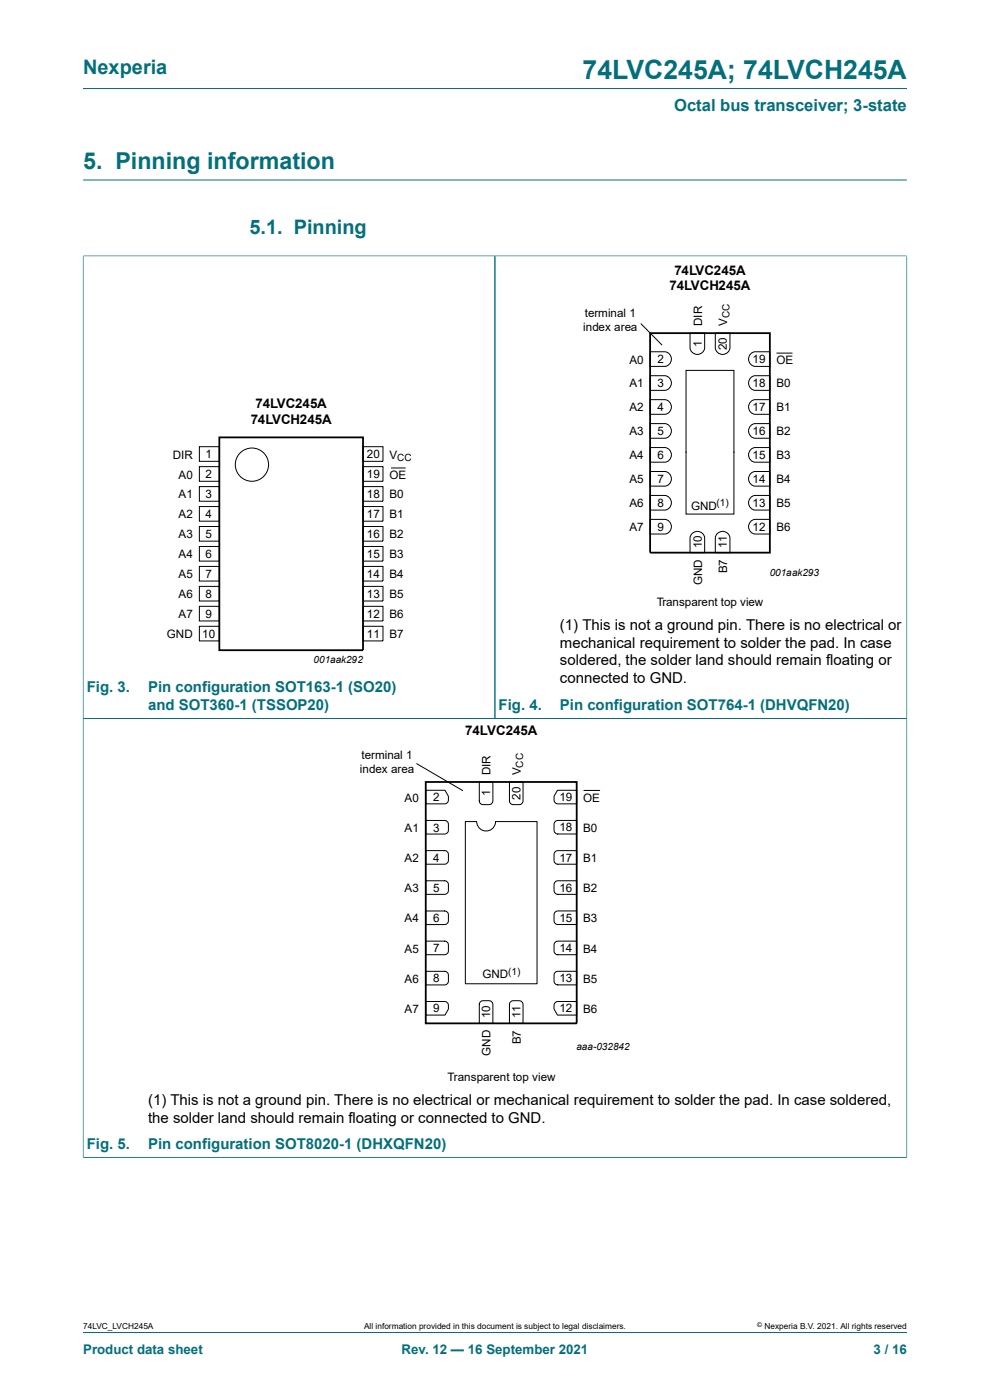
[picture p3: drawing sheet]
<svg xmlns="http://www.w3.org/2000/svg" width="210mm" height="297mm" viewBox="0 0 210 297" stroke-linecap="round" stroke-linejoin="round" font-family="sans-serif">
<path d="M17.6 18.8h174.8M17.6 38.2h174.8M17.6 54.3h174.8M17.6 54.2v191.4M105 54.3v98.1M192.4 54.2v191.4M17.6 152.4h174.8M17.6 245.6h174.8M17.6 282.6h174.8" fill="none" stroke="#036f7b" stroke-width=".21"/>
<g fill="none" stroke="#000" stroke-width=".21">
<path d="M135.9 68.6l4.5 4.6M137.9 79.7h3.1a1.56 1.56 0 0 1 1.4 1.6 1.56 1.56 0 0 1-1.4 1.5h-3.1zM137.9 74.6h3.1a1.56 1.56 0 0 1 1.4 1.6 1.56 1.56 0 0 1-1.4 1.5h-3.1zM146.4 70.7h3.1v3.1a1.56 1.56 0 0 1-1.6 1.4 1.56 1.56 0 0 1-1.5-1.4zM151.7 70.7h3.1v3.1a1.56 1.56 0 0 1-1.5 1.4 1.56 1.56 0 0 1-1.6-1.4zM159.4 74.9l.8-.3h3.1v3.1h-3.1a1.57 1.57 0 0 1-1.3-1.1 1.57 1.57 0 0 1 .5-1.7zM164.7 74.9h3.4M42.3 94.8h4.2v3.1h-4.2zM42.3 99h4.2v3.1h-4.2zM77 94.8h4.2v3.1h-4.2zM77 99h4.2v3.1h-4.2zM82.9 99.3h3.1"/>
<path d="M137.9 94.9h3.1a1.56 1.56 0 0 1 1.4 1.6 1.56 1.56 0 0 1-1.4 1.5h-3.1zM137.9 89.9h3.1a1.56 1.56 0 0 1 1.4 1.5 1.56 1.56 0 0 1-1.4 1.6h-3.1zM137.9 84.8h3.1a1.56 1.56 0 0 1 1.4 1.5 1.56 1.56 0 0 1-1.4 1.6h-3.1zM145.5 95.8v13.3h10.2v-13.3M145.5 96.1v-17.5h10.2v17.5M159.4 95.3l.8-.4h3.1v3.1h-3.1a1.57 1.57 0 0 1-1.3-1.1 1.57 1.57 0 0 1 .5-1.6zM159.4 90.2l.8-.3h3.1v3.1h-3.1a1.57 1.57 0 0 1-1.3-1.1 1.57 1.57 0 0 1 .5-1.7zM159.4 85.1l.8-.3h3.1v3.1h-3.1a1.57 1.57 0 0 1-1.3-1.1 1.57 1.57 0 0 1 .5-1.7zM159.4 80l.8-.3h3.1v3.1h-3.1a1.57 1.57 0 0 1-1.3-1.1 1.57 1.57 0 0 1 .5-1.7zM42.3 103.2h4.2v3.1h-4.2zM42.3 107.5h4.2v3.1h-4.2zM42.3 111.7h4.2v3.1h-4.2z"/>
<path d="M42.3 115.9h4.2v3.1h-4.2zM77 111.7h4.2v3.1h-4.2zM77 115.9h4.2v3.1h-4.2zM77 103.2h4.2v3.1h-4.2zM77 107.5h4.2v3.1h-4.2zM137.9 110.2h3.1a1.56 1.56 0 0 1 1.4 1.5 1.56 1.56 0 0 1-1.4 1.6h-3.1zM137.9 105.1h3.1a1.56 1.56 0 0 1 1.4 1.6 1.56 1.56 0 0 1-1.4 1.5h-3.1zM137.9 100h3.1a1.56 1.56 0 0 1 1.4 1.6 1.56 1.56 0 0 1-1.4 1.5h-3.1zM146.7 113.3a1.57 1.57 0 0 1 1.7-.5 1.57 1.57 0 0 1 1.1 1.3v3.1h-3.1v-3.1zM152.1 113.3a1.57 1.57 0 0 1 1.6-.5 1.57 1.57 0 0 1 1.1 1.3v3.1h-3.1v-3.1zM159.4 110.5l.8-.3h3.1v3.1h-3.1a1.57 1.57 0 0 1-1.3-1.1 1.57 1.57 0 0 1 .5-1.7zM159.4 105.4l.8-.3h3.1v3.1h-3.1a1.57 1.57 0 0 1-1.3-1.1 1.57 1.57 0 0 1 .5-1.7z"/>
<path d="M159.4 100.3l.8-.3h3.1v3.1h-3.1a1.57 1.57 0 0 1-1.3-1.1 1.57 1.57 0 0 1 .5-1.7zM42.3 120.2h4.2v3.1h-4.2zM42.3 124.4h4.2v3.1h-4.2zM42.3 128.6h4.2v3.1h-4.2zM42.3 132.9h4.2v3.1h-4.2zM77 128.6h4.2v3.1h-4.2zM77 132.9h4.2v3.1h-4.2zM77 120.2h4.2v3.1h-4.2zM77 124.4h4.2v3.1h-4.2zM88.3 162l9.9 5.7M90.3 174.1h4a.8 .8 0 0 1 .8 .8v1.2a.81 .81 0 0 1-.8 .8h-4zM90.3 167.6h4.1l.7 1.3a1.39 1.39 0 0 1-.3 1.5l-.5 .1h-4z"/>
<path d="M98.7 174.3h2.4a2 2 0 0 0 2 2 2 2 0 0 0 2-2h8.8v34.4h-15.2zM101.7 165.9h2.9v4a.82 .82 0 0 1-.8 .8h-1.3a.79 .79 0 0 1-.8-.8zM108.1 165.9h2.8v4a.82 .82 0 0 1-.8 .8h-1.2a.79 .79 0 0 1-.8-.8zM117.7 174.4l.6-.4h4v2.9h-4a.79 .79 0 0 1-.8-.8zM118.2 167.6h4.1v2.9h-4a.8 .8 0 0 1-.8-.8v-.8zM123.9 167.7h3.3M90.3 199.7h4a.8 .8 0 0 1 .8 .8v1.2a.81 .81 0 0 1-.8 .8h-4zM90.3 180.5h4a.8 .8 0 0 1 .8 .8v1.2a.81 .81 0 0 1-.8 .8h-4zM90.3 193.3h4a.79 .79 0 0 1 .8 .8v1.2a.82 .82 0 0 1-.8 .8h-4zM90.3 186.8h4a.8 .8 0 0 1 .8 .8v1.3a.81 .81 0 0 1-.8 .8h-4zM117.7 180.8l.6-.3h4v2.8h-4a.8 .8 0 0 1-.8-.8zM117.7 187.2l.6-.4h4v2.9h-4a.79 .79 0 0 1-.8-.8z"/>
<path d="M117.7 193.6l.6-.4h4v2.9h-4a.8 .8 0 0 1-.8-.8zM90.3 206.1h4a.8 .8 0 0 1 .8 .8v1.2a.81 .81 0 0 1-.8 .8h-4zM90.3 212.5h4a.81 .81 0 0 1 .8 .8v.8l-.7 1.2h-4.1zM102 212.4l1.8-.1a.82 .82 0 0 1 .8 .8v4h-2.9v-4.2zM108.4 212.4l1.7-.1a.81 .81 0 0 1 .8 .8v4h-2.8v-4zM117.7 212.8l.6-.3h4v2.8h-4.1l-.7-1.2zM117.7 200l.6-.3h4v2.8h-4a.79 .79 0 0 1-.8-.8zM117.7 206.4l.6-.3h4v2.8h-4a.79 .79 0 0 1-.8-.8z"/>
<circle cx="53.4" cy="98.6" r="3.5"/>
</g>
<path d="M137.9 70.7h25.4v46.5h-25.4zM46.5 92.8h30.5v45.1h-30.5zM90.3 165.9h32v51.2h-32z" fill="none" stroke="#000" stroke-width=".38"/>
<text font-size="5.6" fill="#036f7b" x="123.6" y="16.8">74LVC245A; 74LVCH245A</text>
<text font-size="4.9" fill="#036f7b" x="17.6" y="35.9">5. Pinning information</text>
<g font-size="4.2" fill="#036f7b">
<text x="17.6" y="15.6">Nexperia</text>
<text x="52.9" y="49.7">5.1. Pinning</text>
</g>
<text font-size="3.5" fill="#036f7b" x="143" y="23.7">Octal bus transceiver; 3-state</text>
<g font-size="3.2">
<text x="118.8" y="133.6">(1) This is not a ground pin. There is no electrical or</text>
<text x="118.8" y="137.4">mechanical requirement to solder the pad. In case</text>
<text x="118.8" y="141.2">soldered, the solder land should remain floating or</text>
<text x="118.8" y="145">connected to GND.</text>
<text x="31.4" y="234.3">(1) This is not a ground pin. There is no electrical or mechanical requirement to solder the pad. In case soldered,</text>
<text x="31.4" y="238.1">the solder land should remain floating or connected to GND.</text>
</g>
<g font-size="3.2" fill="#036f7b">
<text x="18.4" y="146.8">Fig. 3.</text>
<text x="31.4" y="146.8">Pin configuration SOT163-1 (SO20)</text>
<text x="31.4" y="150.6">and SOT360-1 (TSSOP20)</text>
<text x="105.8" y="150.6">Fig. 4.</text>
<text x="118.8" y="150.6">Pin configuration SOT764-1 (DHVQFN20)</text>
<text x="18.4" y="243.7">Fig. 5.</text>
<text x="31.4" y="243.7">Pin configuration SOT8020-1 (DHXQFN20)</text>
</g>
<g font-size="2.8">
<text x="143" y="58.3">74LVC245A</text>
<text x="142" y="61.6">74LVCH245A</text>
<text x="53.2" y="89.9">74LVCH245A</text>
<text x="54.2" y="86.5">74LVC245A</text>
<text x="98.6" y="156">74LVC245A</text>
</g>
<g font-size="2.8" fill="#036f7b">
<text x="17.6" y="287.2">Product data sheet</text>
<text x="85.2" y="287.2">Rev. 12 — 16 September 2021</text>
<text x="185.3" y="287.2">3 / 16</text>
</g>
<g font-size="2.5">
<text x="123.7" y="70.2">index area</text>
<text x="124.1" y="67.2">terminal 1</text>
<text x="149" y="69.2" transform="rotate(-90 149 69.2)">DIR</text>
<text x="154.2" y="69.2" transform="rotate(-90 154.2 69.2)">V</text>
<text x="133.5" y="77.1">A0</text>
<text x="139.5" y="77.1">2</text>
<text x="148.9" y="73.6" transform="rotate(-90 148.9 73.6)">1</text>
<text x="154.2" y="74.3" transform="rotate(-90 154.2 74.3)">20</text>
<text x="159.6" y="77.1">19</text>
<text x="164.7" y="77.1">OE</text>
<text x="133.5" y="82.2">A1</text>
<text x="139.5" y="82.1">3</text>
<text x="159.6" y="82.1">18</text>
<text x="164.7" y="82.2">B0</text>
<text x="133.5" y="87.3">A2</text>
<text x="139.5" y="87.2">4</text>
<text x="159.6" y="87.2">17</text>
<text x="164.7" y="87.3">B1</text>
<text x="133.5" y="92.4">A3</text>
<text x="139.5" y="92.3">5</text>
<text x="159.6" y="92.3">16</text>
<text x="164.7" y="92.4">B2</text>
<text x="36.7" y="97.3">DIR</text>
<text x="37.9" y="101.5">A0</text>
<text x="43.6" y="97.2">1</text>
<text x="43.6" y="101.5">2</text>
<text x="77.8" y="97.2">20</text>
<text x="77.8" y="101.5">19</text>
<text x="82.6" y="97.3">V</text>
<text x="82.6" y="101.5">OE</text>
<text x="133.5" y="97.4">A4</text>
<text x="139.5" y="97.4">6</text>
<text x="159.6" y="97.4">15</text>
<text x="164.7" y="97.4">B3</text>
<text x="37.9" y="105.7">A1</text>
<text x="43.6" y="105.6">3</text>
<text x="77.8" y="105.6">18</text>
<text x="82.6" y="105.7">B0</text>
<text x="133.5" y="107.6">A6</text>
<text x="133.5" y="102.5">A5</text>
<text x="139.5" y="107.5">8</text>
<text x="139.5" y="102.5">7</text>
<text x="159.6" y="107.5">13</text>
<text x="159.6" y="102.5">14</text>
<text x="164.7" y="107.6">B5</text>
<text x="164.7" y="102.5">B4</text>
<text x="37.9" y="110">A2</text>
<text x="43.6" y="109.9">4</text>
<text x="77.8" y="109.9">17</text>
<text x="82.6" y="110">B1</text>
<text x="133.5" y="112.7">A7</text>
<text x="139.5" y="112.6">9</text>
<text x="146.6" y="108.2">GND</text>
<text x="159.6" y="112.6">12</text>
<text x="164.7" y="112.7">B6</text>
<text x="37.9" y="114.2">A3</text>
<text x="37.9" y="118.4">A4</text>
<text x="43.6" y="114.2">5</text>
<text x="43.6" y="118.3">6</text>
<text x="77.8" y="114.2">16</text>
<text x="77.8" y="118.3">15</text>
<text x="82.6" y="114.2">B2</text>
<text x="82.6" y="118.4">B3</text>
<text x="148.9" y="116.3" transform="rotate(-90 148.9 116.3)">10</text>
<text x="154.2" y="116.3" transform="rotate(-90 154.2 116.3)">11</text>
<text x="37.9" y="122.7">A5</text>
<text x="43.6" y="122.6">7</text>
<text x="77.8" y="122.6">14</text>
<text x="82.6" y="122.7">B4</text>
<text x="149" y="124.1" transform="rotate(-90 149 124.1)">GND</text>
<text x="154.2" y="121.6" transform="rotate(-90 154.2 121.6)">B7</text>
<text x="37.9" y="126.9">A6</text>
<text x="37.9" y="131.1">A7</text>
<text x="43.6" y="126.9">8</text>
<text x="43.6" y="131">9</text>
<text x="77.8" y="131">12</text>
<text x="77.8" y="126.9">13</text>
<text x="82.6" y="126.9">B5</text>
<text x="82.6" y="131.1">B6</text>
<text x="139.3" y="128.5">Transparent top view</text>
<text x="35.4" y="135.4">GND</text>
<text x="42.9" y="135.3">10</text>
<text x="77.8" y="135.3">11</text>
<text x="82.6" y="135.4">B7</text>
<text x="76.7" y="161.1">terminal 1</text>
<text x="76.4" y="164">index area</text>
<text x="104" y="164.5" transform="rotate(-90 104 164.5)">DIR</text>
<text x="110.5" y="164.5" transform="rotate(-90 110.5 164.5)">V</text>
<text x="85.8" y="170.1">A0</text>
<text x="91.9" y="170">2</text>
<text x="104" y="168.9" transform="rotate(-90 104 168.9)">1</text>
<text x="110.4" y="169.6" transform="rotate(-90 110.4 169.6)">20</text>
<text x="118.7" y="170">19</text>
<text x="123.7" y="170.1">OE</text>
<text x="85.8" y="176.5">A1</text>
<text x="91.9" y="176.4">3</text>
<text x="118.7" y="176.3">18</text>
<text x="123.7" y="176.5">B0</text>
<text x="85.8" y="182.8">A2</text>
<text x="91.9" y="182.8">4</text>
<text x="118.7" y="182.8">17</text>
<text x="123.7" y="182.9">B1</text>
<text x="85.8" y="189.2">A3</text>
<text x="91.9" y="189.2">5</text>
<text x="118.7" y="189.2">16</text>
<text x="123.7" y="189.2">B2</text>
<text x="85.8" y="195.7">A4</text>
<text x="91.9" y="195.6">6</text>
<text x="118.7" y="195.6">15</text>
<text x="123.7" y="195.7">B3</text>
<text x="85.8" y="202.1">A5</text>
<text x="91.9" y="202">7</text>
<text x="118.7" y="202">14</text>
<text x="123.7" y="202.1">B4</text>
<text x="85.8" y="208.5">A6</text>
<text x="91.9" y="208.4">8</text>
<text x="102.3" y="207.5">GND</text>
<text x="118.7" y="208.4">13</text>
<text x="123.7" y="208.5">B5</text>
<text x="85.8" y="214.8">A7</text>
<text x="91.9" y="214.8">9</text>
<text x="104" y="216" transform="rotate(-90 104 216)">10</text>
<text x="110.4" y="216" transform="rotate(-90 110.4 216)">11</text>
<text x="118.7" y="214.8">12</text>
<text x="123.7" y="214.9">B6</text>
<text x="110.5" y="221.6" transform="rotate(-90 110.5 221.6)">B7</text>
<text x="104" y="224" transform="rotate(-90 104 224)">GND</text>
<text x="94.9" y="229.2">Transparent top view</text>
</g>
<g font-size="2.1">
<text x="154.7" y="67.5" transform="rotate(-90 154.7 67.5)">CC</text>
<text x="84.2" y="97.8">CC</text>
<text x="152" y="107.4">(1)</text>
<text x="163.3" y="122.3">001aak293</text>
<text x="66.5" y="140.7">001aak292</text>
<text x="111" y="162.8" transform="rotate(-90 111 162.8)">CC</text>
<text x="107.8" y="206.8">(1)</text>
<text x="122.3" y="222.7">aaa-032842</text>
</g>
<g font-size="1.8">
<text x="17.6" y="282">74LVC_LVCH245A</text>
<text x="77.2" y="282">All information provided in this document is subject to legal disclaimers.</text>
<text x="162.2" y="282">Nexperia B.V. 2021. All rights reserved</text>
</g>
<text font-size="1.4" x="160.6" y="281.6">©</text>
</svg>
